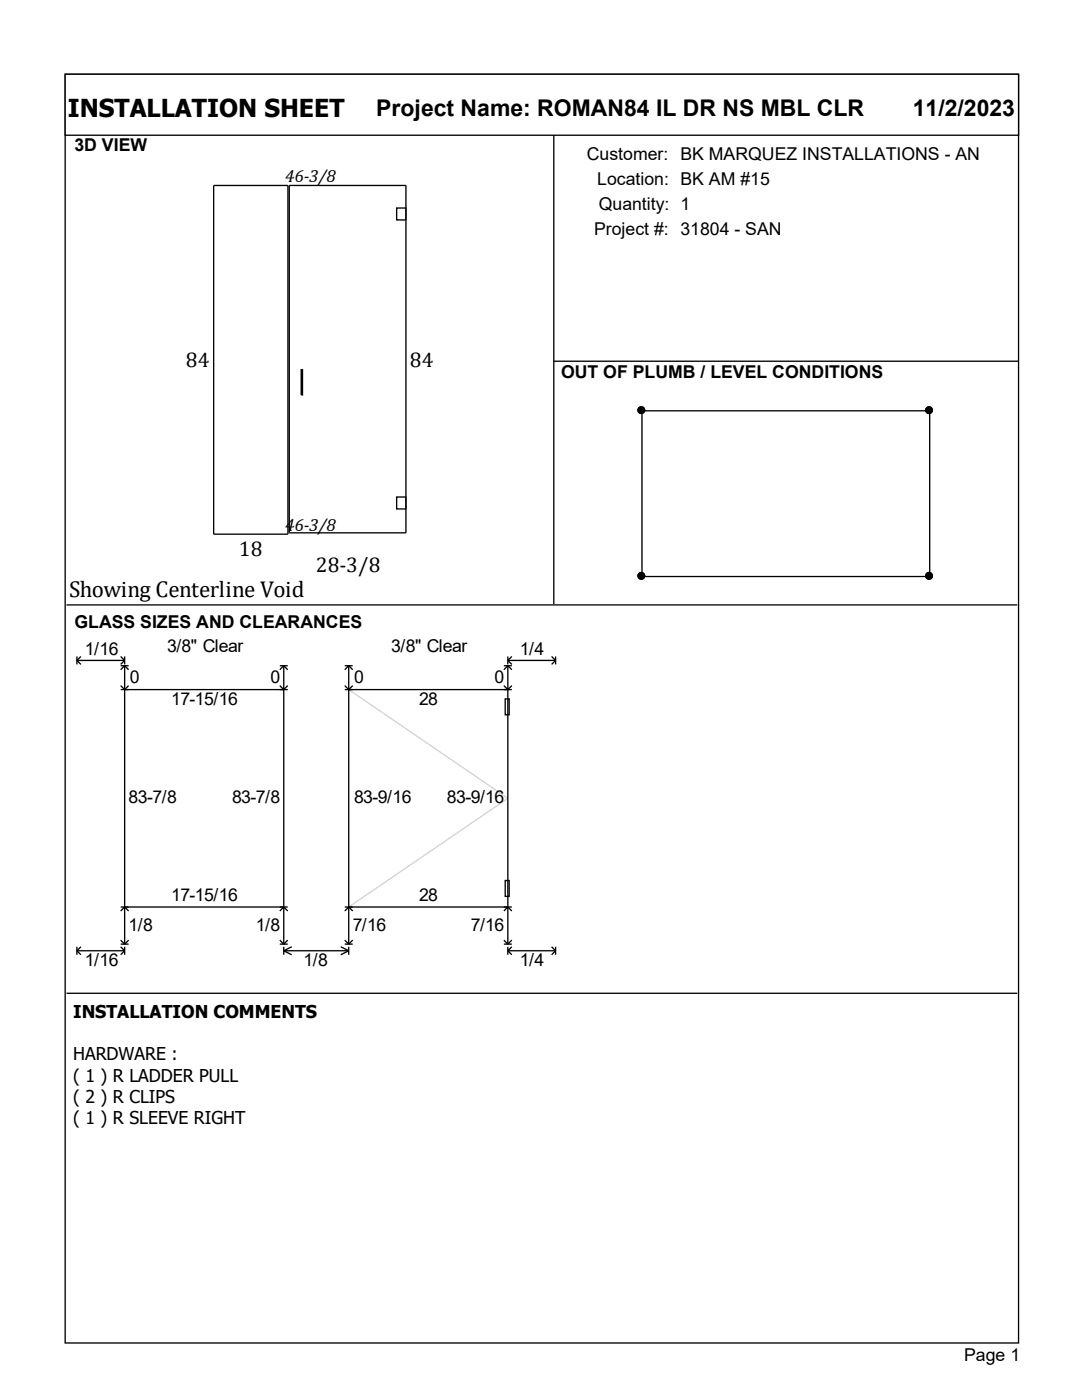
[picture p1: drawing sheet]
<svg xmlns="http://www.w3.org/2000/svg" width="216mm" height="279mm" viewBox="0 0 216 279" stroke-linecap="round" stroke-linejoin="round" font-family="sans-serif">
<g fill="#fff" stroke="#000" stroke-width=".26">
<path d="M13 14.8h190.2v253.2h-190.2z"/>
<path d="M13 14.8h190.2v12.2h-190.2z"/>
</g>
<path d="M13.5 30.7h96.7v89.4h-96.7z" fill="#fff"/>
<path d="M42.6 37h14.9v69.6h-14.9zM57.7 37h23.3v69.3h-23.3zM110.5 27v93.6M79.1 41.5h1.9v2.4h-1.9zM60.1 73.8h.3v5h-.3zM110.4 72.1h92.8M79.1 99.2h1.9v2.4h-1.9z" fill="none" stroke="#000" stroke-width=".26"/>
<path d="M110.9 77h91.9v43.1h-91.9z" fill="#fff"/>
<g fill="#000" stroke="#000" stroke-width=".26">
<circle cx="128" cy="81.9" r=".66"/>
<circle cx="185.4" cy="81.9" r=".66"/>
<circle cx="128" cy="114.9" r=".66"/>
<circle cx="185.4" cy="114.9" r=".66"/>
</g>
<path d="M128.1 82h57.4v33.1h-57.4zM13.3 120.7h189.7" fill="none" stroke="#000" stroke-width=".26"/>
<path d="M14.3 126.8h187.4v68.8h-187.4z" fill="#fff"/>
<g fill="none" stroke="#000" stroke-width=".26">
<path d="M15.3 131v1.6M15.3 131.8l.8 .8M15.3 131.8h9.6M16.1 131l-.8 .8M24.1 131l.8 .8M24.1 137.6h33.3M24.1 132.9h1.6M24.1 136.8l.8 .8 .8-.8M24.9 131v1.6M24.9 132.9v55.5M24.9 131.8l-.8 .8M24.9 132.9l-.8 .8"/>
<path d="M24.9 132.9l.8 .8M55.8 132.9h1.6M55.8 136.8l.8 .8 .8-.8M56.6 132.9v55.5M56.6 132.9l.8 .8M56.6 132.9l-.8 .8M68.8 132.9h1.6M68.8 137.6h33.3M68.8 136.8l.8 .8 .8-.8M69.6 132.9v55.5M69.6 132.9l.8 .8M69.6 132.9l-.8 .8"/>
<path d="M100.5 132.9h1.6M100.5 136.8l.8 .8 .8-.8M100.8 139.5h.8v3.2h-.8zM101.3 131.8l.8 .8M101.3 132.9l.8 .8M101.3 131.8h9.6M101.3 131v1.6M101.3 132.9v55.5M101.3 132.9l-.8 .8M102.1 131l-.8 .8M110.1 131l.8 .8M110.9 131v1.6"/>
<path d="M110.9 131.8l-.8 .8M100.8 175.7h.8v3.2h-.8zM13.3 198.2h189.7M15.3 189v1.5M15.3 189.7l.8 .8M15.3 189.7h9.6M16.1 189l-.8 .7M24.1 189l.8 .7M24.1 181h33.3M24.1 188.4h1.6M24.1 187.6l.8 .8M24.1 181.8l.8-.8 .8 .8"/>
<path d="M24.9 189v1.5M24.9 189.7l-.8 .8M25.7 187.6l-.8 .8M55.8 188.4h1.6M55.8 187.6l.8 .8M55.8 181.8l.8-.8 .8 .8M56.6 189.7h13M56.6 189v1.5M56.6 189.7l1.6 .8M57.4 187.6l-.8 .8M58.2 189l-1.6 .7M68 189l1.6 .7"/>
<path d="M68.8 181h33.3M68.8 188.4h1.6M68.8 187.6l.8 .8M68.8 181.8l.8-.8 .8 .8M69.6 189v1.5M69.6 189.7l-1.6 .8M70.4 187.6l-.8 .8M100.5 188.4h1.6M100.5 187.6l.8 .8M100.5 181.8l.8-.8 .8 .8M101.3 189.7l.8 .8M101.3 189.7h9.6"/>
<path d="M101.3 189v1.5M102.1 187.6l-.8 .8M102.1 189l-.8 .7M110.1 189l.8 .7M110.9 189v1.5M110.9 189.7l-.8 .8"/>
</g>
<path d="M69.6 137.6l31.7 21.7-31.7 21.7" fill="none" stroke="#d3d3d3" stroke-width=".26"/>
<text font-size="4.9" x="13.5" y="23.3">INSTALLATION SHEET</text>
<g font-size="4.6">
<text x="75.1" y="23.1">Project Name: ROMAN84 IL DR NS MBL CLR</text>
<text x="182.1" y="23.1">11/2/2023</text>
<text x="13.8" y="119.2">Showing Centerline Void</text>
</g>
<g font-size="4.2">
<text x="37.1" y="73.3">84</text>
<text x="81.8" y="73.3">84</text>
<text x="47.7" y="110.9">18</text>
<text x="63" y="114.1">28-3/8</text>
</g>
<g font-size="3.5">
<text x="14.9" y="30.2">3D VIEW</text>
<text x="117.1" y="31.9">Customer: BK MARQUEZ INSTALLATIONS - AN</text>
<text x="56.9" y="36.4">46-3/8</text>
<text x="119.2" y="36.9">Location: BK AM #15</text>
<text x="119.5" y="41.9">Quantity: 1</text>
<text x="118.5" y="46.9">Project #: 31804 - SAN</text>
<text x="112" y="75.3">OUT OF PLUMB / LEVEL CONDITIONS</text>
<text x="56.9" y="106">46-3/8</text>
<text x="14.9" y="125.3">GLASS SIZES AND CLEARANCES</text>
<text x="16.9" y="130.7">1/16</text>
<text x="33.3" y="130.2">3/8&quot; Clear</text>
<text x="78.1" y="130.2">3/8&quot; Clear</text>
<text x="103.7" y="130.7">1/4</text>
<text x="25.9" y="136.3">0</text>
<text x="54" y="136.3">0</text>
<text x="70.6" y="136.3">0</text>
<text x="98.7" y="136.3">0</text>
<text x="34.1" y="140.8">17-15/16</text>
<text x="83.6" y="140.8">28</text>
<text x="25.7" y="160.3">83-7/8</text>
<text x="46.3" y="160.3">83-7/8</text>
<text x="70.6" y="160.3">83-9/16</text>
<text x="89.2" y="160.3">83-9/16</text>
<text x="34.1" y="179.9">17-15/16</text>
<text x="83.6" y="179.9">28</text>
<text x="25.7" y="185.7">1/8</text>
<text x="51.1" y="185.7">1/8</text>
<text x="70.4" y="185.7">7/16</text>
<text x="93.9" y="185.7">7/16</text>
<text x="16.9" y="192.9">1/16</text>
<text x="60.6" y="192.9">1/8</text>
<text x="103.7" y="192.9">1/4</text>
<text x="14.6" y="203.1">INSTALLATION COMMENTS</text>
<text x="14.6" y="211.6">HARDWARE :</text>
<text x="14.6" y="215.8">( 1 ) R LADDER PULL</text>
<text x="14.6" y="220.1">( 2 ) R CLIPS</text>
<text x="14.6" y="224.3">( 1 ) R SLEEVE RIGHT</text>
<text x="192.4" y="271.7">Page 1</text>
</g>
</svg>
